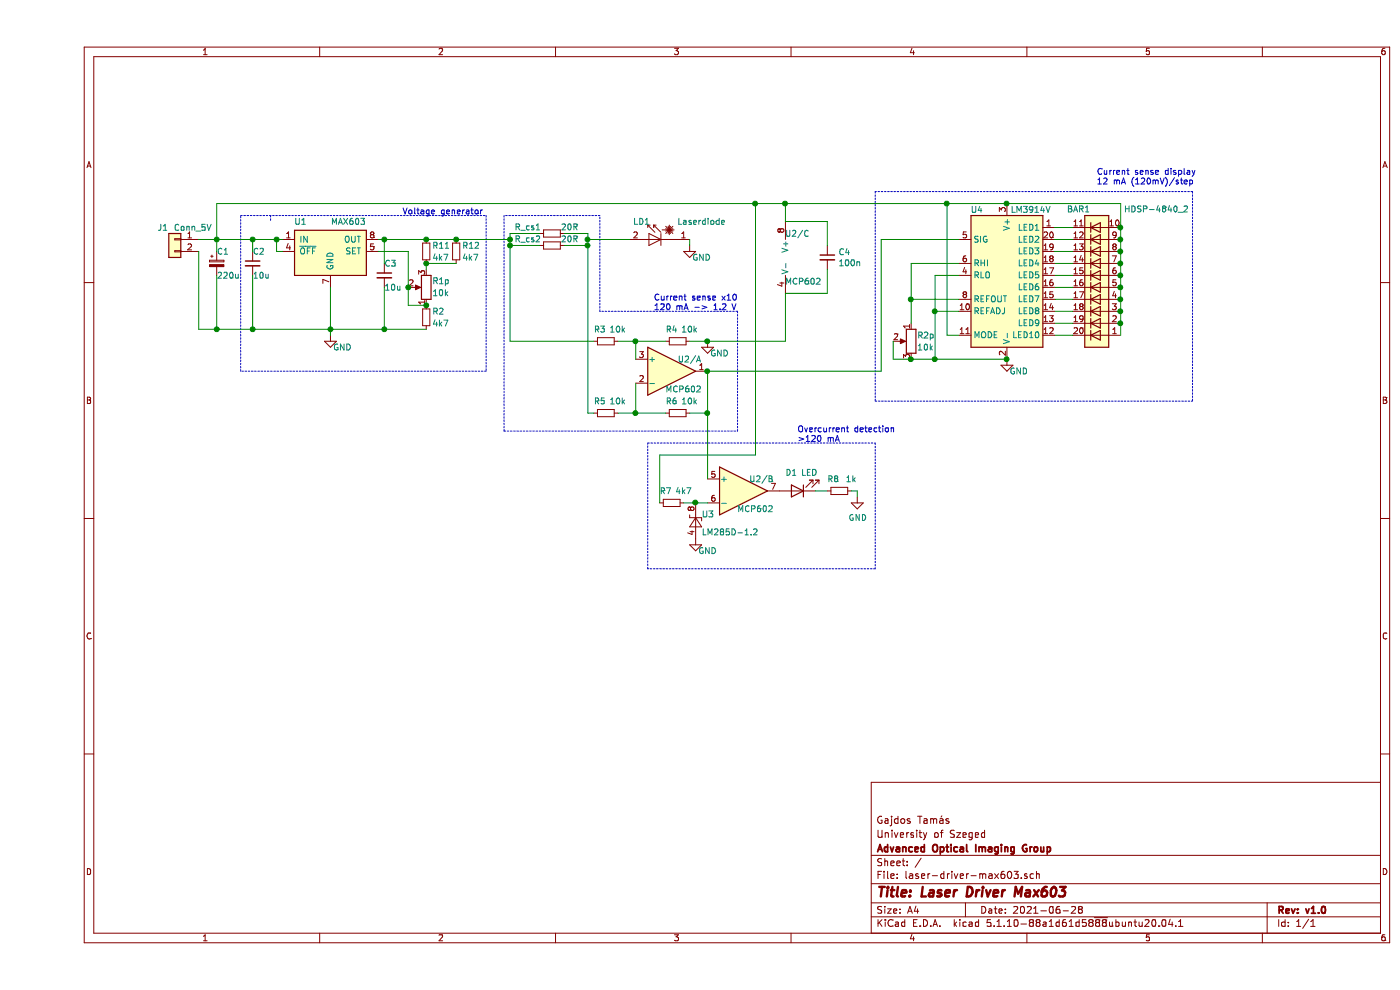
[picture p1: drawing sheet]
EESchema Schematic File Version 4
EELAYER 30 0
EELAYER END
$Descr A4 11693 8268
encoding utf-8
Sheet 1 1
Title "Laser Driver Max603"
Date "2021-06-28"
Rev "v1.0"
Comp "Advanced Optical Imaging Group"
Comment1 "University of Szeged"
Comment2 "Gajdos Tamás"
Comment3 ""
Comment4 ""
$EndDescr
$Comp
L Regulator_Linear:MAX603 U1
U 1 1
P 2450 2100
F 0 "U1" H 2200 2350 50  0000 C CNN
F 1 "MAX603" H 2600 2350 50  0000 C CNN
F 2 "" H 2450 2425 50  0001 C CIN
F 3 "http://datasheets.maximintegrated.com/en/ds/MAX603-MAX604.pdf" H 2450 2050 50  0001 C CNN
	1    2450 2100
	1    0    0    -1  
$EndComp
$Comp
L Driver_LED:LM3914V U4
U 1 1
P 8100 2300
F 0 "U4" H 7850 2850 50  0000 C CNN
F 1 "LM3914V" H 8300 2850 50  0000 C CNN
F 2 "Package_LCC:PLCC-20" H 8100 2300 50  0001 C CNN
F 3 "https://www.ti.com/lit/ds/symlink/lm3914.pdf" H 8100 2300 50  0001 C CNN
	1    8100 2300
	1    0    0    -1  
$EndComp
$Comp
L Device:Laserdiode_1C2A LD1
U 1 1
P 5150 2000
F 0 "LD1" H 5250 2150 50  0000 C CNN
F 1 "Laserdiode" H 4750 2150 50  0000 C CNN
F 2 "" H 5050 1975 50  0001 C CNN
F 3 "~" H 5180 1800 50  0001 C CNN
	1    5150 2000
	-1   0    0    -1  
$EndComp
$Comp
L LED:HDSP-4840_2 BAR1
U 1 1
P 8850 2400
F 0 "BAR1" H 9000 1750 50  0000 C CNN
F 1 "HDSP-4840_2" H 8350 1750 50  0000 C CNN
F 2 "Display:HDSP-4840" H 8850 1600 50  0001 C CNN
F 3 "https://docs.broadcom.com/docs/AV02-1798EN" H 6850 2600 50  0001 C CNN
	1    8850 2400
	-1   0    0    1   
$EndComp
Wire Wire Line
	8500 1900 8650 1900
Wire Wire Line
	8500 2000 8650 2000
Wire Wire Line
	8500 2100 8650 2100
Wire Wire Line
	8500 2200 8650 2200
Wire Wire Line
	8500 2300 8650 2300
Wire Wire Line
	8500 2400 8650 2400
Wire Wire Line
	8500 2500 8650 2500
Wire Wire Line
	8500 2600 8650 2600
Wire Wire Line
	8500 2700 8650 2700
Wire Wire Line
	8500 2800 8650 2800
Wire Wire Line
	9050 2800 9050 2700
Wire Wire Line
	9050 2600 9050 2700
Connection ~ 9050 2700
Wire Wire Line
	9050 2500 9050 2600
Connection ~ 9050 2600
Wire Wire Line
	9050 2400 9050 2500
Connection ~ 9050 2500
Wire Wire Line
	9050 2300 9050 2400
Connection ~ 9050 2400
Wire Wire Line
	9050 1900 9050 2000
Wire Wire Line
	9050 2100 9050 2200
Wire Wire Line
	9050 2200 9050 2300
Connection ~ 9050 2200
Connection ~ 9050 2300
Wire Wire Line
	9050 2000 9050 2100
Connection ~ 9050 2000
Connection ~ 9050 2100
$Comp
L Amplifier_Operational:MCP602 U2/
U 1 1
P 5300 3100
F 0 "U2/" H 5450 3200 50  0000 C CNN
F 1 "MCP602" H 5400 2950 50  0000 C CNN
F 2 "" H 5300 3100 50  0001 C CNN
F 3 "http://ww1.microchip.com/downloads/en/DeviceDoc/21314g.pdf" H 5300 3100 50  0001 C CNN
	1    5300 3100
	1    0    0    -1  
$EndComp
$Comp
L Amplifier_Operational:MCP602 U2/
U 2 1
P 5900 4100
F 0 "U2/" H 6050 4200 50  0000 C CNN
F 1 "MCP602" H 6000 3950 50  0000 C CNN
F 2 "" H 5900 4100 50  0001 C CNN
F 3 "http://ww1.microchip.com/downloads/en/DeviceDoc/21314g.pdf" H 5900 4100 50  0001 C CNN
	2    5900 4100
	1    0    0    -1  
$EndComp
$Comp
L Device:R_POT R1p
U 1 1
P 3250 2400
F 0 "R1p" H 3200 2350 50  0000 R CNN
F 1 "10k" H 3200 2450 50  0000 R CNN
F 2 "" H 3250 2400 50  0001 C CNN
F 3 "~" H 3250 2400 50  0001 C CNN
	1    3250 2400
	-1   0    0    1   
$EndComp
$Comp
L Device:R_Small R_cs2
U 1 1
P 4300 2050
F 0 "R_cs2" V 4350 2250 50  0000 C CNN
F 1 "20R" V 4350 1900 50  0000 C CNN
F 2 "" H 4300 2050 50  0001 C CNN
F 3 "~" H 4300 2050 50  0001 C CNN
	1    4300 2050
	0    -1   -1   0   
$EndComp
$Comp
L Device:R_Small R_cs1
U 1 1
P 4300 1950
F 0 "R_cs1" V 4350 2150 50  0000 C CNN
F 1 "20R" V 4350 1800 50  0000 C CNN
F 2 "" H 4300 1950 50  0001 C CNN
F 3 "~" H 4300 1950 50  0001 C CNN
	1    4300 1950
	0    -1   -1   0   
$EndComp
$Comp
L Device:R_Small R11
U 1 1
P 3250 2100
F 0 "R11" H 3300 2150 50  0000 L CNN
F 1 "4k7" H 3300 2050 50  0000 L CNN
F 2 "" H 3250 2100 50  0001 C CNN
F 3 "~" H 3250 2100 50  0001 C CNN
	1    3250 2100
	1    0    0    -1  
$EndComp
$Comp
L Device:R_Small R2
U 1 1
P 3250 2650
F 0 "R2" H 3300 2700 50  0000 L CNN
F 1 "4k7" H 3300 2600 50  0000 L CNN
F 2 "" H 3250 2650 50  0001 C CNN
F 3 "~" H 3250 2650 50  0001 C CNN
	1    3250 2650
	1    0    0    -1  
$EndComp
$Comp
L Device:R_Small R12
U 1 1
P 3500 2100
F 0 "R12" H 3550 2150 50  0000 L CNN
F 1 "4k7" H 3550 2050 50  0000 L CNN
F 2 "" H 3500 2100 50  0001 C CNN
F 3 "~" H 3500 2100 50  0001 C CNN
	1    3500 2100
	1    0    0    -1  
$EndComp
Wire Wire Line
	4200 1950 3950 1950
Wire Wire Line
	3950 2050 4200 2050
Wire Wire Line
	4400 1950 4600 1950
Wire Wire Line
	4600 2050 4400 2050
Wire Wire Line
	2450 2400 2450 2750
Wire Wire Line
	2450 2750 2900 2750
$Comp
L Device:R_Small R3
U 1 1
P 4750 2850
F 0 "R3" V 4650 2800 50  0000 C CNN
F 1 "10k" V 4650 2950 50  0000 C CNN
F 2 "" H 4750 2850 50  0001 C CNN
F 3 "~" H 4750 2850 50  0001 C CNN
	1    4750 2850
	0    1    1    0   
$EndComp
$Comp
L Device:R_Small R4
U 1 1
P 5350 2850
F 0 "R4" V 5250 2800 50  0000 C CNN
F 1 "10k" V 5250 2950 50  0000 C CNN
F 2 "" H 5350 2850 50  0001 C CNN
F 3 "~" H 5350 2850 50  0001 C CNN
	1    5350 2850
	0    1    1    0   
$EndComp
$Comp
L Device:R_Small R5
U 1 1
P 4750 3450
F 0 "R5" V 4650 3400 50  0000 C CNN
F 1 "10k" V 4650 3550 50  0000 C CNN
F 2 "" H 4750 3450 50  0001 C CNN
F 3 "~" H 4750 3450 50  0001 C CNN
	1    4750 3450
	0    1    1    0   
$EndComp
$Comp
L Device:R_Small R6
U 1 1
P 5350 3450
F 0 "R6" V 5250 3400 50  0000 C CNN
F 1 "10k" V 5250 3550 50  0000 C CNN
F 2 "" H 5350 3450 50  0001 C CNN
F 3 "~" H 5350 3450 50  0001 C CNN
	1    5350 3450
	0    1    1    0   
$EndComp
Wire Wire Line
	4850 2850 5000 2850
Wire Wire Line
	5000 2850 5000 3000
Connection ~ 5000 2850
Wire Wire Line
	5000 2850 5250 2850
$Comp
L power:GND #PWR0101
U 1 1
P 5600 2850
F 0 "#PWR0101" H 5600 2600 50  0001 C CNN
F 1 "GND" H 5700 2750 50  0000 C CNN
F 2 "" H 5600 2850 50  0001 C CNN
F 3 "" H 5600 2850 50  0001 C CNN
	1    5600 2850
	1    0    0    -1  
$EndComp
Wire Wire Line
	5450 2850 5600 2850
$Comp
L Connector_Generic:Conn_01x02 J1
U 1 1
P 1150 2000
F 0 "J1" H 1250 2100 50  0000 C CNN
F 1 "Conn_5V" H 1000 2100 50  0000 C CNN
F 2 "" H 1150 2000 50  0001 C CNN
F 3 "~" H 1150 2000 50  0001 C CNN
	1    1150 2000
	-1   0    0    -1  
$EndComp
Wire Wire Line
	1350 2000 1500 2000
Wire Wire Line
	1350 2100 1350 2750
Wire Wire Line
	1350 2750 1500 2750
Connection ~ 2450 2750
Wire Wire Line
	2050 2100 2000 2100
Wire Wire Line
	2000 2100 2000 2000
Connection ~ 2000 2000
Wire Wire Line
	2000 2000 2050 2000
$Comp
L Device:C_Small C3
U 1 1
P 2900 2300
F 0 "C3" H 2900 2400 50  0000 L CNN
F 1 "10u" H 2900 2200 50  0000 L CNN
F 2 "" H 2900 2300 50  0001 C CNN
F 3 "~" H 2900 2300 50  0001 C CNN
	1    2900 2300
	1    0    0    -1  
$EndComp
$Comp
L Device:C_Small C2
U 1 1
P 1800 2200
F 0 "C2" H 1800 2300 50  0000 L CNN
F 1 "10u" H 1800 2100 50  0000 L CNN
F 2 "" H 1800 2200 50  0001 C CNN
F 3 "~" H 1800 2200 50  0001 C CNN
	1    1800 2200
	1    0    0    -1  
$EndComp
$Comp
L Device:CP_Small C1
U 1 1
P 1500 2200
F 0 "C1" H 1500 2300 50  0000 L CNN
F 1 "220u" H 1500 2100 50  0000 L CNN
F 2 "" H 1500 2200 50  0001 C CNN
F 3 "~" H 1500 2200 50  0001 C CNN
	1    1500 2200
	1    0    0    -1  
$EndComp
Wire Wire Line
	1500 2100 1500 2000
Connection ~ 1500 2000
Wire Wire Line
	1500 2000 1800 2000
Wire Wire Line
	1800 2100 1800 2000
Connection ~ 1800 2000
Wire Wire Line
	1800 2000 2000 2000
Wire Wire Line
	1500 2300 1500 2750
Connection ~ 1500 2750
Wire Wire Line
	1500 2750 1800 2750
Wire Wire Line
	1800 2300 1800 2750
Connection ~ 1800 2750
Wire Wire Line
	1800 2750 2450 2750
Connection ~ 2900 2750
$Comp
L power:GND #PWR0102
U 1 1
P 2450 2800
F 0 "#PWR0102" H 2450 2550 50  0001 C CNN
F 1 "GND" H 2550 2700 50  0000 C CNN
F 2 "" H 2450 2800 50  0001 C CNN
F 3 "" H 2450 2800 50  0001 C CNN
	1    2450 2800
	1    0    0    -1  
$EndComp
Wire Wire Line
	2450 2800 2450 2750
$Comp
L power:GND #PWR0103
U 1 1
P 8100 3000
F 0 "#PWR0103" H 8100 2750 50  0001 C CNN
F 1 "GND" H 8200 2900 50  0000 C CNN
F 2 "" H 8100 3000 50  0001 C CNN
F 3 "" H 8100 3000 50  0001 C CNN
	1    8100 3000
	1    0    0    -1  
$EndComp
Wire Wire Line
	8100 3000 7500 3000
Wire Wire Line
	7500 3000 7500 2600
Wire Wire Line
	7500 2300 7700 2300
Connection ~ 8100 3000
Wire Wire Line
	7700 2800 7600 2800
Wire Wire Line
	7600 2800 7600 1700
Wire Wire Line
	7600 1700 8100 1700
Wire Wire Line
	9050 1700 9050 1900
Wire Wire Line
	8100 1700 9050 1700
Connection ~ 8100 1700
Connection ~ 9050 1900
Wire Wire Line
	7700 2200 7300 2200
Wire Wire Line
	7300 3000 7500 3000
Connection ~ 7500 3000
$Comp
L Device:R_POT R2p
U 1 1
P 7300 2850
F 0 "R2p" H 7250 2900 50  0000 R CNN
F 1 "10k" H 7250 2800 50  0000 R CNN
F 2 "" H 7300 2850 50  0001 C CNN
F 3 "~" H 7300 2850 50  0001 C CNN
	1    7300 2850
	-1   0    0    -1  
$EndComp
Wire Wire Line
	7150 2850 7150 3000
Wire Wire Line
	7150 3000 7300 3000
Connection ~ 7300 3000
Wire Wire Line
	7300 2700 7300 2500
Wire Wire Line
	7700 2500 7300 2500
Connection ~ 7300 2500
Wire Wire Line
	7300 2500 7300 2200
Wire Wire Line
	7700 2600 7500 2600
Connection ~ 7500 2600
Wire Wire Line
	7500 2600 7500 2300
$Comp
L Device:R_Small R7
U 1 1
P 5300 4200
F 0 "R7" V 5200 4150 50  0000 C CNN
F 1 "4k7" V 5200 4300 50  0000 C CNN
F 2 "" H 5300 4200 50  0001 C CNN
F 3 "~" H 5300 4200 50  0001 C CNN
	1    5300 4200
	0    1    1    0   
$EndComp
Wire Wire Line
	5400 4200 5500 4200
Connection ~ 7600 1700
$Comp
L Reference_Voltage:LM285D-1.2 U3
U 1 1
P 5500 4350
F 0 "U3" V 5550 4300 50  0000 R CNN
F 1 "LM285D-1.2" V 5400 4300 50  0000 R CNN
F 2 "Package_SO:SOIC-8_3.9x4.9mm_P1.27mm" H 5500 4150 50  0001 C CIN
F 3 "http://www.onsemi.com/pub_link/Collateral/LM285-D.PDF" H 5500 4350 50  0001 C CIN
	1    5500 4350
	0    -1   -1   0   
$EndComp
Connection ~ 5500 4200
Wire Wire Line
	5500 4200 5600 4200
$Comp
L power:GND #PWR0104
U 1 1
P 5500 4500
F 0 "#PWR0104" H 5500 4250 50  0001 C CNN
F 1 "GND" H 5600 4400 50  0000 C CNN
F 2 "" H 5500 4500 50  0001 C CNN
F 3 "" H 5500 4500 50  0001 C CNN
	1    5500 4500
	1    0    0    -1  
$EndComp
$Comp
L Device:LED D1
U 1 1
P 6350 4100
F 0 "D1" H 6400 3950 50  0000 C CNN
F 1 "LED" H 6250 3950 50  0000 C CNN
F 2 "" H 6350 4100 50  0001 C CNN
F 3 "~" H 6350 4100 50  0001 C CNN
	1    6350 4100
	-1   0    0    1   
$EndComp
$Comp
L Device:R_Small R8
U 1 1
P 6700 4100
F 0 "R8" V 6600 4050 50  0000 C CNN
F 1 "1k" V 6600 4200 50  0000 C CNN
F 2 "" H 6700 4100 50  0001 C CNN
F 3 "~" H 6700 4100 50  0001 C CNN
	1    6700 4100
	0    1    1    0   
$EndComp
$Comp
L power:GND #PWR0105
U 1 1
P 6850 4150
F 0 "#PWR0105" H 6850 3900 50  0001 C CNN
F 1 "GND" H 6855 3977 50  0000 C CNN
F 2 "" H 6850 4150 50  0001 C CNN
F 3 "" H 6850 4150 50  0001 C CNN
	1    6850 4150
	1    0    0    -1  
$EndComp
Wire Wire Line
	5200 4200 5200 3800
Wire Wire Line
	6500 4100 6600 4100
Wire Wire Line
	6800 4100 6850 4100
Wire Wire Line
	6850 4100 6850 4150
Wire Wire Line
	1500 1700 1500 2000
$Comp
L power:GND #PWR0106
U 1 1
P 5450 2050
F 0 "#PWR0106" H 5450 1800 50  0001 C CNN
F 1 "GND" H 5550 1950 50  0000 C CNN
F 2 "" H 5450 2050 50  0001 C CNN
F 3 "" H 5450 2050 50  0001 C CNN
	1    5450 2050
	1    0    0    -1  
$EndComp
Wire Wire Line
	5450 2050 5450 2000
Wire Wire Line
	4600 1950 4600 2000
Wire Wire Line
	3950 1950 3950 2000
Wire Wire Line
	4600 2000 4950 2000
Connection ~ 4600 2000
Wire Wire Line
	4600 2000 4600 2050
Connection ~ 3950 2000
Wire Wire Line
	3950 2000 3950 2050
Wire Wire Line
	4650 2850 3950 2850
Wire Wire Line
	3950 2850 3950 2050
Connection ~ 3950 2050
Connection ~ 4600 2050
Connection ~ 3500 2000
Wire Wire Line
	3500 2000 3950 2000
Wire Wire Line
	3250 2000 3500 2000
Wire Wire Line
	3250 2200 3500 2200
Wire Wire Line
	3250 2200 3250 2250
Connection ~ 3250 2200
Wire Wire Line
	2900 2750 3250 2750
Wire Wire Line
	3100 2100 3100 2400
Wire Wire Line
	2850 2100 3100 2100
Wire Wire Line
	3100 2400 3100 2550
Wire Wire Line
	3100 2550 3250 2550
Connection ~ 3100 2400
Connection ~ 3250 2550
Connection ~ 3250 2000
Wire Wire Line
	5200 3800 6000 3800
Wire Wire Line
	5600 3100 5600 3450
Wire Wire Line
	5000 3200 5000 3450
Wire Wire Line
	5000 3450 5250 3450
Wire Wire Line
	5450 3450 5600 3450
Connection ~ 5600 3450
Wire Wire Line
	5600 3450 5600 4000
Wire Wire Line
	5000 3450 4850 3450
Connection ~ 5000 3450
Wire Wire Line
	4600 3450 4650 3450
Wire Wire Line
	4600 2050 4600 3450
Wire Notes Line
	9650 1600 7000 1600
Wire Notes Line
	7000 1600 7000 3350
Wire Notes Line
	7000 3350 9650 3350
Wire Notes Line
	9650 1600 9650 3350
Wire Notes Line
	3750 1800 3750 3100
Wire Notes Line
	3750 3100 1700 3100
Wire Notes Line
	1700 3100 1700 1800
Wire Notes Line
	1950 1800 1950 1850
Wire Notes Line
	1700 1800 3750 1800
Wire Notes Line
	3900 1800 3900 3600
Wire Notes Line
	3900 3600 5850 3600
Wire Notes Line
	5850 3600 5850 2600
Wire Notes Line
	5850 2600 4700 2600
Wire Notes Line
	4700 2600 4700 1800
Wire Notes Line
	4700 1800 3900 1800
Wire Notes Line
	5100 3700 7000 3700
Wire Notes Line
	7000 3700 7000 4750
Wire Notes Line
	7000 4750 5100 4750
Wire Notes Line
	5100 4750 5100 3700
Text Notes 6350 3700 0    50   ~ 0
Overcurrent detection\n>120 mA
Text Notes 5150 2600 0    50   ~ 0
Current sense x10\n120 mA -> 1.2 V
Text Notes 8850 1550 0    50   ~ 0
Current sense display\n12 mA (120mV)/step
Text Notes 3050 1800 0    50   ~ 0
Voltage generator
Wire Wire Line
	2850 2000 2900 2000
Wire Wire Line
	2900 2400 2900 2750
Wire Wire Line
	2900 2200 2900 2000
Connection ~ 2900 2000
Wire Wire Line
	2900 2000 3250 2000
Wire Wire Line
	1500 1700 6000 1700
Wire Wire Line
	6250 2850 5600 2850
Connection ~ 5600 2850
Wire Wire Line
	7700 2000 7050 2000
Wire Wire Line
	7050 2000 7050 3100
Wire Wire Line
	7050 3100 5600 3100
Connection ~ 5600 3100
Wire Wire Line
	6000 1700 6000 3800
Connection ~ 6000 1700
$Comp
L Amplifier_Operational:MCP602 U2/
U 3 1
P 6350 2150
F 0 "U2/" H 6350 2350 50  0000 C CNN
F 1 "MCP602" H 6400 1950 50  0000 C CNN
F 2 "" H 6350 2150 50  0001 C CNN
F 3 "http://ww1.microchip.com/downloads/en/DeviceDoc/21314g.pdf" H 6350 2150 50  0001 C CNN
	3    6350 2150
	1    0    0    -1  
$EndComp
$Comp
L Device:C_Small C4
U 1 1
P 6600 2150
F 0 "C4" H 6692 2196 50  0000 L CNN
F 1 "100n" H 6692 2105 50  0000 L CNN
F 2 "" H 6600 2150 50  0001 C CNN
F 3 "~" H 6600 2150 50  0001 C CNN
	1    6600 2150
	1    0    0    -1  
$EndComp
Wire Wire Line
	6000 1700 6250 1700
Wire Wire Line
	6250 1850 6250 1700
Connection ~ 6250 1700
Wire Wire Line
	6250 1700 7600 1700
Wire Wire Line
	6250 1850 6600 1850
Wire Wire Line
	6600 1850 6600 2050
Wire Wire Line
	6600 2450 6600 2250
Wire Wire Line
	6250 2450 6600 2450
Wire Wire Line
	6250 2450 6250 2850
$EndSCHEMATC
